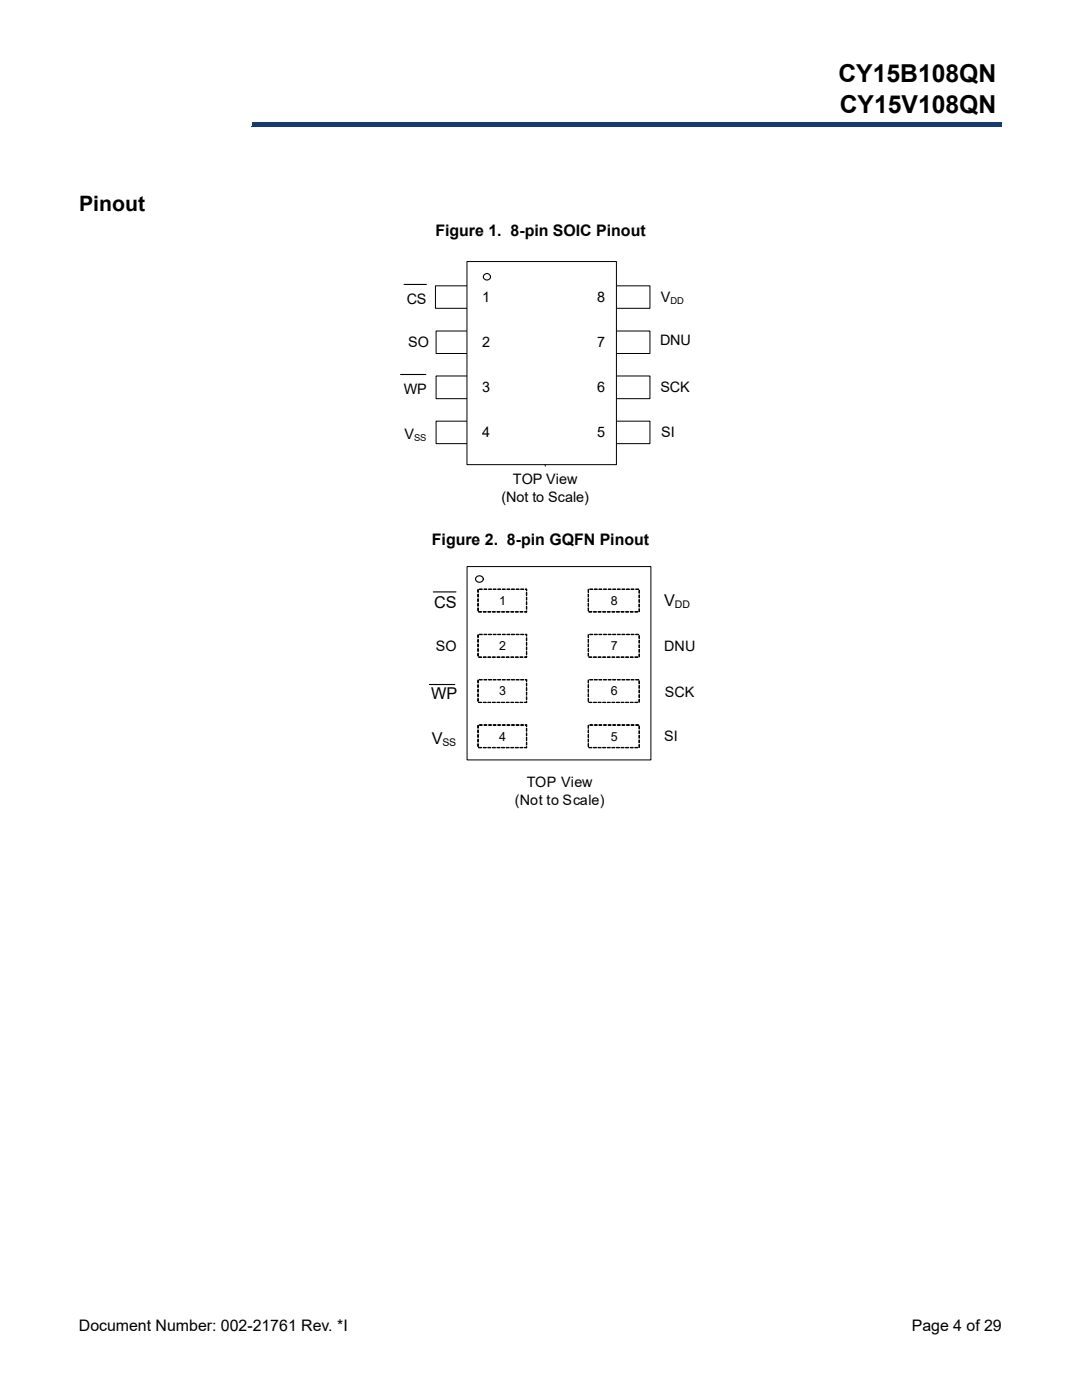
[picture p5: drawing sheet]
<svg xmlns="http://www.w3.org/2000/svg" width="216mm" height="279mm" viewBox="0 0 216 279" stroke-linecap="round" stroke-linejoin="round" font-family="sans-serif">
<path d="M50.3 24.4h149.5v.9h-149.5z" fill="#163b71"/>
<path d="M50.3 24.4h149.6" fill="none" stroke="#163b71" stroke-width=".2"/>
<path d="M199.7 24.4h.2v1h-.2z" fill="#163b71"/>
<path d="M50.2 25.3h149.6" fill="none" stroke="#163b71" stroke-width=".2"/>
<path d="M50.2 24.3h.2v1h-.2z" fill="#163b71"/>
<g fill="#fff">
<path d="M70.1 49.9h79.5v52.5h-79.5z"/>
<path d="M86.9 57h9.6v4.5h-9.6z"/>
</g>
<path d="M86.9 57h9.6v4.5h-9.6z" fill="none" stroke="#000" stroke-width=".2"/>
<path d="M87 66.1h9.7v4.4h-9.7z" fill="#fff"/>
<path d="M87 66.1h9.7v4.4h-9.7z" fill="none" stroke="#000" stroke-width=".2"/>
<path d="M87 75h9.7v4.6h-9.7z" fill="#fff"/>
<path d="M87 75h9.7v4.6h-9.7z" fill="none" stroke="#000" stroke-width=".2"/>
<path d="M87 84.1h9.7v4.4h-9.7z" fill="#fff"/>
<path d="M87 84.1h9.7v4.4h-9.7z" fill="none" stroke="#000" stroke-width=".2"/>
<path d="M119.6 57h10.1v4.5h-10.1z" fill="#fff"/>
<path d="M119.6 57h10.1v4.5h-10.1z" fill="none" stroke="#000" stroke-width=".2"/>
<path d="M119.6 66.1h10.1v4.4h-10.1z" fill="#fff"/>
<path d="M119.6 66.1h10.1v4.4h-10.1z" fill="none" stroke="#000" stroke-width=".2"/>
<path d="M119.6 75h10.1v4.6h-10.1z" fill="#fff"/>
<path d="M119.6 75h10.1v4.6h-10.1z" fill="none" stroke="#000" stroke-width=".2"/>
<path d="M119.6 84.1h10.1v4.4h-10.1z" fill="#fff"/>
<path d="M119.6 84.1h10.1v4.4h-10.1z" fill="none" stroke="#000" stroke-width=".2"/>
<path d="M80.6 56.8h4.5M79.9 74.7h5.1" fill="none" stroke="#000" stroke-width=".22"/>
<path d="M93.2 52.2h29.8v40.5h-29.8z" fill="#fff"/>
<path d="M93.2 52.2h29.8v40.5h-29.8z" fill="none" stroke="#000" stroke-width=".2"/>
<circle cx="97.2" cy="55.2" r=".67" fill="#fff"/>
<circle cx="97.2" cy="55.2" r=".67" fill="none" stroke="#000" stroke-width=".22"/>
<path d="M117.7 57.1h4.6v4.5h-4.6z" fill="#fff"/>
<path d="M117.7 57.1h4.6v4.5h-4.6z" fill="none" stroke="#fff" stroke-width=".2"/>
<path d="M117.7 66.1h4.6v4.4h-4.6z" fill="#fff"/>
<path d="M117.7 66.1h4.6v4.4h-4.6z" fill="none" stroke="#fff" stroke-width=".2"/>
<path d="M117.7 75.1h4.6v4.5h-4.6z" fill="#fff"/>
<path d="M117.7 75.1h4.6v4.5h-4.6z" fill="none" stroke="#fff" stroke-width=".2"/>
<path d="M117.7 84.1h4.6v4.4h-4.6z" fill="#fff"/>
<path d="M117.7 84.1h4.6v4.4h-4.6z" fill="none" stroke="#fff" stroke-width=".2"/>
<path d="M94.4 57.1h5.2v4.5h-5.2z" fill="#fff"/>
<path d="M94.4 57.1h5.2v4.5h-5.2z" fill="none" stroke="#fff" stroke-width=".2"/>
<path d="M94.4 66.1h5.2v4.4h-5.2z" fill="#fff"/>
<path d="M94.4 66.1h5.2v4.4h-5.2z" fill="none" stroke="#fff" stroke-width=".2"/>
<path d="M94.4 75.1h5.2v4.5h-5.2z" fill="#fff"/>
<path d="M94.4 75.1h5.2v4.5h-5.2z" fill="none" stroke="#fff" stroke-width=".2"/>
<path d="M94.4 84.1h5.2v4.4h-5.2z" fill="#fff"/>
<path d="M94.4 84.1h5.2v4.4h-5.2z" fill="none" stroke="#fff" stroke-width=".2"/>
<path d="M108.8 92.7v.3" fill="none" stroke="#000" stroke-width=".2"/>
<path d="M69.9 110.8h81.3v52h-81.3z" fill="#fff"/>
<path d="M86.5 118.1h4.5M85.7 136.6h5" fill="none" stroke="#000" stroke-width=".23"/>
<path d="M93.2 113.1h36.7v38.6h-36.7z" fill="#fff"/>
<path d="M93.2 113.1h36.7v38.6h-36.7z" fill="none" stroke="#000" stroke-width=".2"/>
<path d="M117.4 117.6h10.2v4.5h-10.2z" fill="#fff"/>
<path d="M117.4 117.6v.6zM117.4 118.6v.6zM117.4 119.5v.6zM117.4 120.4v.6zM117.3 121.3l.1 .6zM117.5 122.1h.6zM118.4 122.1h.6zM119.3 122.1h.7zM120.3 122.1h.5zM121.2 122.1h.6zM122.1 122.1h.6zM123 122.1h.6zM123.9 122.1h.6zM124.8 122.1h.6zM125.8 122.1h.5zM126.7 122.1h.6zM127.5 121.5l.1 .6zM127.5 120.6l.1 .6zM127.5 119.7l.1 .5zM127.5 118.7l.1 .6zM127.5 117.8l.1 .6zM126.8 117.6h.6zM125.9 117.6h.6zM125 117.6h.6zM124.1 117.6h.6zM123.2 117.6h.6zM122.3 117.6h.6zM121.3 117.6h.6zM120.4 117.6h.6zM119.5 117.6h.6zM118.6 117.6h.6zM117.7 117.6h.6z" fill="#000" stroke="#000" stroke-width=".2"/>
<path d="M117.4 126.6h10.2v4.5h-10.2z" fill="#fff"/>
<path d="M117.4 126.7v.6zM117.4 127.6v.6zM117.4 128.5v.6zM117.4 129.4v.6zM117.3 130.4l.1 .5zM117.5 131.1h.6zM118.4 131.1h.6zM119.3 131.1h.7zM120.3 131.1l.5 .1zM121.2 131.1h.6zM122.1 131.1h.6zM123 131.1h.6zM123.9 131.1h.6zM124.8 131.1h.6zM125.8 131.1h.5zM126.7 131.1h.6zM127.5 130.5l.1 .6zM127.5 129.6l.1 .6zM127.5 128.7l.1 .6zM127.5 127.8l.1 .6zM127.5 126.8l.1 .6zM126.8 126.6h.6zM125.9 126.6h.6zM125 126.6h.6zM124.1 126.6h.6zM123.2 126.6h.6zM122.3 126.6h.6zM121.3 126.6h.6zM120.4 126.6h.6zM119.5 126.6h.6zM118.6 126.6h.6zM117.7 126.6h.6z" fill="#000" stroke="#000" stroke-width=".2"/>
<path d="M117.4 135.7h10.2v4.5h-10.2z" fill="#fff"/>
<path d="M117.4 135.7v.6zM117.4 136.6v.6zM117.4 137.5v.7zM117.4 138.5v.6zM117.4 139.4v.6zM117.5 140.2h.6zM118.4 140.2h.6zM119.3 140.2h.7zM120.3 140.1l.5 .1zM121.2 140.2h.6zM122.1 140.2h.6zM123 140.2h.6zM123.9 140.2h.6zM124.8 140.2h.6zM125.8 140.2h.5zM126.7 140.2h.6zM127.5 139.5l.1 .6zM127.5 138.6l.1 .6zM127.5 137.7l.1 .6zM127.5 136.8l.1 .6zM127.5 135.9l.1 .6zM126.8 135.6l.6 .1zM125.9 135.6l.6 .1zM125 135.6l.6 .1zM124.1 135.6l.6 .1zM123.2 135.6l.6 .1zM122.3 135.6l.6 .1zM121.3 135.6l.6 .1zM120.4 135.6l.6 .1zM119.5 135.6l.6 .1zM118.6 135.6l.6 .1zM117.7 135.6l.6 .1z" fill="#000" stroke="#000" stroke-width=".2"/>
<path d="M117.4 144.7h10.2v4.5h-10.2z" fill="#fff"/>
<path d="M117.4 144.7v.7zM117.4 145.7v.6zM117.4 146.6v.6zM117.3 147.5l.1 .6zM117.4 148.4v.6zM117.5 149.2h.6zM118.4 149.2h.6zM119.3 149.2h.7zM120.3 149.2h.5zM121.2 149.2h.6zM122.1 149.2h.6zM123 149.2h.6zM123.9 149.2h.6zM124.8 149.2h.6zM125.8 149.2h.5zM126.7 149.2h.6zM127.5 148.6l.1 .6zM127.5 147.7l.1 .6zM127.5 146.7l.1 .6zM127.5 145.8l.1 .6zM127.5 144.9l.1 .6zM126.8 144.7h.6zM125.9 144.7h.6zM125 144.7h.6zM124.1 144.7h.6zM123.2 144.7h.6zM122.3 144.7h.6zM121.3 144.7h.6zM120.4 144.7h.6zM119.5 144.7h.6zM118.6 144.7h.6zM117.7 144.7h.6z" fill="#000" stroke="#000" stroke-width=".2"/>
<path d="M95.4 117.6h9.7v4.5h-9.7z" fill="#fff"/>
<path d="M95.4 117.6v.6zM95.4 118.6v.6zM95.4 119.5v.6zM95.4 120.4v.6zM95.4 121.3v.6zM95.5 122.1h.6zM96.4 122.1h.6zM97.3 122.1h.6zM98.3 122.1h.5zM99.2 122.1h.6zM100.1 122.1h.6zM101 122.1h.6zM101.9 122.1h.6zM102.8 122.1h.6zM103.8 122.1h.6zM104.7 122.1h.3l.1-.2v.3zM105 121l.1 .6zM105 120.1l.1 .6zM105 119.2l.1 .6zM105 118.3l.1 .6zM104.8 117.6h.3v.3v-.3zM103.9 117.6h.6zM103 117.6h.6zM102.1 117.6h.6zM101.1 117.6h.6zM100.2 117.6h.6zM99.3 117.6h.6zM98.4 117.6h.6zM97.5 117.6h.6zM96.6 117.6h.6zM95.6 117.6h.6z" fill="#000" stroke="#000" stroke-width=".2"/>
<path d="M95.4 126.6h9.7v4.5h-9.7z" fill="#fff"/>
<path d="M95.4 126.7v.6zM95.4 127.6v.6zM95.4 128.5v.6zM95.4 129.4v.6zM95.4 130.4v.5zM95.5 131.1h.6zM96.4 131.1h.6zM97.3 131.1h.6zM98.3 131.1h.5zM99.2 131.1h.6zM100.1 131.1h.6zM101 131.1h.6zM101.9 131.1h.6zM102.8 131.1h.6zM103.8 131.1h.6zM104.7 131.1h.3l.1-.1v.2zM105 130l.1 .6zM105 129.1l.1 .6zM105 128.2l.1 .6zM105 127.3l.1 .6zM104.8 126.6h.3v.4v-.3zM103.9 126.6h.6zM103 126.6h.6zM102.1 126.6h.6zM101.1 126.6h.6zM100.2 126.6h.6zM99.3 126.6h.6zM98.4 126.6h.6zM97.5 126.6h.6zM96.6 126.6h.6zM95.6 126.6h.6z" fill="#000" stroke="#000" stroke-width=".2"/>
<path d="M95.4 135.7h9.7v4.5h-9.7z" fill="#fff"/>
<path d="M95.4 135.7v.6zM95.4 136.6v.6zM95.4 137.5v.7zM95.4 138.5v.6zM95.4 139.4v.6zM95.5 140.2h.6zM96.4 140.2h.6zM97.3 140.2h.6zM98.3 140.2h.5zM99.2 140.2h.6zM100.1 140.2h.6zM101 140.2h.6zM101.9 140.2h.6zM102.8 140.2h.6zM103.8 140.2h.6zM104.7 140.2h.3l.1-.2v.2zM105 139.1l.1 .6zM105 138.1l.1 .6zM105 137.2l.1 .6zM105 136.3l.1 .6zM104.8 135.6h.3v.4v-.3zM103.9 135.6l.6 .1zM103 135.6l.6 .1zM102.1 135.6l.6 .1zM101.1 135.6l.6 .1zM100.2 135.6l.6 .1zM99.3 135.6l.6 .1zM98.4 135.6l.6 .1zM97.5 135.6l.6 .1zM96.6 135.6l.6 .1zM95.6 135.6l.6 .1z" fill="#000" stroke="#000" stroke-width=".2"/>
<path d="M95.4 144.7h9.7v4.5h-9.7z" fill="#fff"/>
<path d="M95.4 144.7v.7zM95.4 145.7v.6zM95.4 146.6v.6zM95.4 147.5v.6zM95.4 148.4v.6zM95.5 149.2h.6zM96.4 149.2h.6zM97.3 149.2h.6zM98.3 149.2h.5zM99.2 149.2h.6zM100.1 149.2h.6zM101 149.2h.6zM101.9 149.2h.6zM102.8 149.2h.6zM103.8 149.2h.6zM104.7 149.2h.3l.1-.1v.1zM105 148.1l.1 .6zM105 147.2l.1 .6zM105 146.3l.1 .6zM105 145.4l.1 .5zM104.8 144.7h.3v.3v-.3zM103.9 144.7h.6zM103 144.7h.6zM102.1 144.7h.6zM101.1 144.7h.6zM100.2 144.7h.6zM99.3 144.7h.6zM98.4 144.7h.6zM97.5 144.7h.6zM96.6 144.7h.6zM95.6 144.7h.6z" fill="#000" stroke="#000" stroke-width=".2"/>
<path d="M95.1 115.1a.69 .69 0 0 1 1.1 0 .69 .69 0 0 1-.2 1.1 .68 .68 0 0 1-.9-.2 .68 .68 0 0 1 0-.9z" fill-rule="evenodd" fill="#fff"/>
<path d="M95.1 115.1a.69 .69 0 0 1 1.1 0 .69 .69 0 0 1-.2 1.1 .68 .68 0 0 1-.9-.2 .68 .68 0 0 1 0-.9z" fill="none" stroke="#000" stroke-width=".23"/>
<g font-size="4.9">
<text x="167.3" y="16.3">CY15B108QN</text>
<text x="167.6" y="22.6">CY15V108QN</text>
</g>
<text font-size="4.2" x="15.8" y="42.1">Pinout</text>
<g font-size="3.3">
<text x="86.7" y="121.4">CS</text>
<text x="132.5" y="121">V</text>
<text x="86" y="139.4">WP</text>
<text x="86.2" y="148.5">V</text>
</g>
<g font-size="3.2">
<text x="86.9" y="47.1">Figure 1. 8-pin SOIC Pinout</text>
<text x="86.2" y="108.7">Figure 2. 8-pin GQFN Pinout</text>
<text x="15.7" y="265.6">Document Number: 002-21761 Rev. *I</text>
<text x="181.9" y="265.6">Page 4 of 29</text>
</g>
<g font-size="2.9">
<text x="81.2" y="60.7">CS</text>
<text x="96.2" y="60.2">1</text>
<text x="119.2" y="60.2">8</text>
<text x="131.9" y="60.3">V</text>
<text x="81.4" y="69.2">SO</text>
<text x="96.2" y="69.2">2</text>
<text x="119.2" y="69.2">7</text>
<text x="131.7" y="68.9">DNU</text>
<text x="80.6" y="78.6">WP</text>
<text x="96.2" y="78.2">3</text>
<text x="119.2" y="78.2">6</text>
<text x="131.8" y="78.3">SCK</text>
<text x="80.7" y="87.6">V</text>
<text x="96.2" y="87.1">4</text>
<text x="119.2" y="87.1">5</text>
<text x="132" y="87.1">SI</text>
<text x="100.1" y="100.1">(Not to Scale)</text>
<text x="102.4" y="96.7">TOP View</text>
<text x="87" y="129.9">SO</text>
<text x="132.5" y="130">DNU</text>
<text x="132.7" y="139">SCK</text>
<text x="132.5" y="147.8">SI</text>
<text x="102.7" y="160.6">(Not to Scale)</text>
<text x="105.1" y="157.1">TOP View</text>
</g>
<g font-size="2.5">
<text x="99.6" y="120.7">1</text>
<text x="121.9" y="120.7">8</text>
<text x="99.6" y="129.8">2</text>
<text x="121.9" y="129.8">7</text>
<text x="99.6" y="138.8">3</text>
<text x="121.9" y="138.8">6</text>
<text x="99.6" y="147.8">4</text>
<text x="121.9" y="147.8">5</text>
</g>
<g font-size="2.1">
<text x="134.7" y="121.4">DD</text>
<text x="88.3" y="148.9">SS</text>
</g>
<g font-size="1.9">
<text x="133.8" y="60.7">DD</text>
<text x="82.6" y="88">SS</text>
</g>
</svg>
